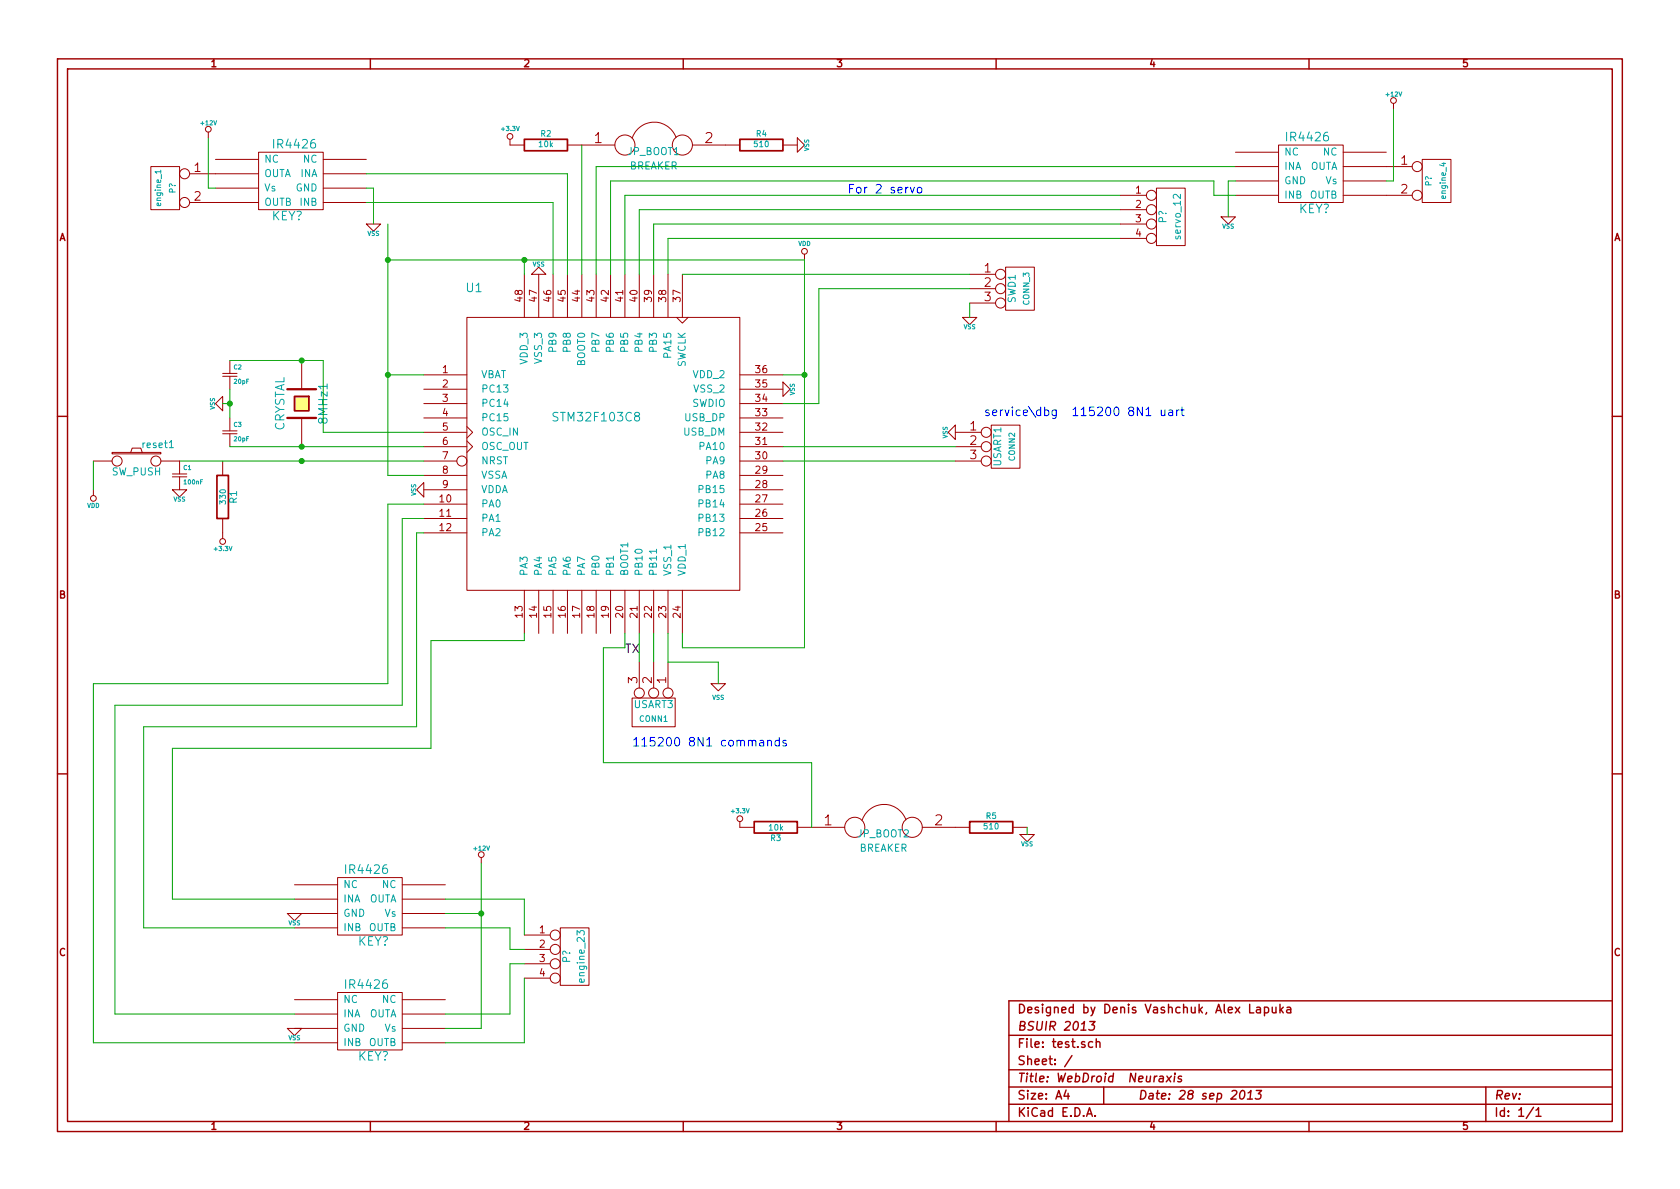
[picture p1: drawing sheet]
EESchema Schematic File Version 2
LIBS:power
LIBS:device
LIBS:transistors
LIBS:conn
LIBS:linear
LIBS:regul
LIBS:74xx
LIBS:cmos4000
LIBS:adc-dac
LIBS:memory
LIBS:xilinx
LIBS:special
LIBS:microcontrollers
LIBS:dsp
LIBS:microchip
LIBS:analog_switches
LIBS:motorola
LIBS:texas
LIBS:intel
LIBS:audio
LIBS:interface
LIBS:digital-audio
LIBS:philips
LIBS:display
LIBS:cypress
LIBS:siliconi
LIBS:opto
LIBS:atmel
LIBS:contrib
LIBS:valves
LIBS:stm32
LIBS:graphic
LIBS:ttl_ieee
LIBS:hc11
LIBS:gennum
LIBS:cmos_ieee
LIBS:brooktre
LIBS:relays
LIBS:references
LIBS:rfcom
LIBS:transf
LIBS:supertex
LIBS:video
LIBS:stm8
LIBS:sensors
LIBS:powerint
LIBS:nxp_armmcu
LIBS:msp430
LIBS:microchip_pic16mcu
LIBS:microchip_pic12mcu
LIBS:microchip_pic10mcu
LIBS:logo
LIBS:ftdi
LIBS:ac-dc
LIBS:pspice
LIBS:microchip1
LIBS:elec-unifil
LIBS:74xgxx
LIBS:dc-dc
LIBS:test-cache
EELAYER 27 0
EELAYER END
$Descr A4 11693 8268
encoding utf-8
Sheet 1 1
Title "WebDroid  Neuraxis"
Date "28 sep 2013"
Rev ""
Comp "BSUIR 2013"
Comment1 "Designed by Denis Vashchuk, Alex Lapuka"
Comment2 ""
Comment3 ""
Comment4 ""
$EndDescr
$Comp
L STM32F103C8 U1
U 1 1
P 4200 3150
F 0 "U1" H 3300 4300 60  0000 C CNN
F 1 "STM32F103C8" H 4150 3400 60  0000 C CNN
F 2 "" H 4200 3150 60  0000 C CNN
F 3 "" H 4200 3150 60  0000 C CNN
	1    4200 3150
	1    0    0    -1  
$EndComp
$Comp
L VDD #PWR01
U 1 1
P 5600 1800
F 0 "#PWR01" H 5600 1900 30  0001 C CNN
F 1 "VDD" H 5600 1910 30  0000 C CNN
F 2 "" H 5600 1800 60  0000 C CNN
F 3 "" H 5600 1800 60  0000 C CNN
	1    5600 1800
	1    0    0    -1  
$EndComp
$Comp
L VSS #PWR02
U 1 1
P 5000 4750
F 0 "#PWR02" H 5000 4750 30  0001 C CNN
F 1 "VSS" H 5000 4650 30  0000 C CNN
F 2 "" H 5000 4750 60  0000 C CNN
F 3 "" H 5000 4750 60  0000 C CNN
	1    5000 4750
	1    0    0    -1  
$EndComp
$Comp
L VSS #PWR03
U 1 1
P 5450 2700
F 0 "#PWR03" H 5450 2700 30  0001 C CNN
F 1 "VSS" H 5450 2630 30  0000 C CNN
F 2 "" H 5450 2700 60  0000 C CNN
F 3 "" H 5450 2700 60  0000 C CNN
	1    5450 2700
	0    -1   1    0   
$EndComp
$Comp
L VSS #PWR04
U 1 1
P 3750 1900
F 0 "#PWR04" H 3750 1900 30  0001 C CNN
F 1 "VSS" H 3750 1830 30  0000 C CNN
F 2 "" H 3750 1900 60  0000 C CNN
F 3 "" H 3750 1900 60  0000 C CNN
	1    3750 1900
	1    0    0    1   
$EndComp
$Comp
L VSS #PWR05
U 1 1
P 2950 3400
F 0 "#PWR05" H 2950 3400 30  0001 C CNN
F 1 "VSS" H 2950 3330 30  0000 C CNN
F 2 "" H 2950 3400 60  0000 C CNN
F 3 "" H 2950 3400 60  0000 C CNN
	1    2950 3400
	0    1    -1   0   
$EndComp
$Comp
L CRYSTAL 8MHz1
U 1 1
P 2100 2800
F 0 "8MHz1" H 2100 2950 60  0000 C CNN
F 1 "CRYSTAL" H 2100 2650 60  0000 C CNN
F 2 "~" H 2100 2800 60  0000 C CNN
F 3 "~" H 2100 2800 60  0000 C CNN
	1    2100 2800
	0    1    1    0   
$EndComp
$Comp
L CSMALL C3
U 1 1
P 1600 3000
F 0 "C3" H 1625 3050 30  0000 L CNN
F 1 "20pF" H 1625 2950 30  0000 L CNN
F 2 "~" H 1600 3000 60  0000 C CNN
F 3 "~" H 1600 3000 60  0000 C CNN
	1    1600 3000
	1    0    0    -1  
$EndComp
$Comp
L CSMALL C2
U 1 1
P 1600 2600
F 0 "C2" H 1625 2650 30  0000 L CNN
F 1 "20pF" H 1625 2550 30  0000 L CNN
F 2 "~" H 1600 2600 60  0000 C CNN
F 3 "~" H 1600 2600 60  0000 C CNN
	1    1600 2600
	1    0    0    -1  
$EndComp
$Comp
L VSS #PWR06
U 1 1
P 1550 2800
F 0 "#PWR06" H 1550 2800 30  0001 C CNN
F 1 "VSS" H 1550 2730 30  0000 C CNN
F 2 "" H 1550 2800 60  0000 C CNN
F 3 "" H 1550 2800 60  0000 C CNN
	1    1550 2800
	0    1    -1   0   
$EndComp
$Comp
L CSMALL C1
U 1 1
P 1250 3300
F 0 "C1" H 1275 3350 30  0000 L CNN
F 1 "100nF" H 1275 3250 30  0000 L CNN
F 2 "~" H 1250 3300 60  0000 C CNN
F 3 "~" H 1250 3300 60  0000 C CNN
	1    1250 3300
	1    0    0    -1  
$EndComp
$Comp
L VSS #PWR07
U 1 1
P 1250 3400
F 0 "#PWR07" H 1250 3400 30  0001 C CNN
F 1 "VSS" H 1250 3330 30  0000 C CNN
F 2 "" H 1250 3400 60  0000 C CNN
F 3 "" H 1250 3400 60  0000 C CNN
	1    1250 3400
	1    0    0    -1  
$EndComp
$Comp
L SW_PUSH reset1
U 1 1
P 950 3200
F 0 "reset1" H 1100 3310 50  0000 C CNN
F 1 "SW_PUSH" H 950 3120 50  0000 C CNN
F 2 "~" H 950 3200 60  0000 C CNN
F 3 "~" H 950 3200 60  0000 C CNN
	1    950  3200
	1    0    0    -1  
$EndComp
$Comp
L R R4
U 1 1
P 5300 1000
F 0 "R4" V 5380 1000 40  0000 C CNN
F 1 "510" V 5307 1001 40  0000 C CNN
F 2 "~" V 5230 1000 30  0000 C CNN
F 3 "~" H 5300 1000 30  0000 C CNN
	1    5300 1000
	0    -1   -1   0   
$EndComp
$Comp
L VSS #PWR08
U 1 1
P 5550 1000
F 0 "#PWR08" H 5550 1000 30  0001 C CNN
F 1 "VSS" H 5550 930 30  0000 C CNN
F 2 "" H 5550 1000 60  0000 C CNN
F 3 "" H 5550 1000 60  0000 C CNN
	1    5550 1000
	0    -1   1    0   
$EndComp
$Comp
L VDD #PWR09
U 1 1
P 650 3400
F 0 "#PWR09" H 650 3500 30  0001 C CNN
F 1 "VDD" H 650 3510 30  0000 C CNN
F 2 "" H 650 3400 60  0000 C CNN
F 3 "" H 650 3400 60  0000 C CNN
	1    650  3400
	1    0    0    1   
$EndComp
$Comp
L R R1
U 1 1
P 1550 3450
F 0 "R1" V 1630 3450 49  0000 C CNN
F 1 "330" V 1557 3451 40  0000 C CNN
F 2 "~" V 1480 3450 30  0000 C CNN
F 3 "~" H 1550 3450 30  0000 C CNN
	1    1550 3450
	1    0    0    -1  
$EndComp
$Comp
L +3.3V #PWR010
U 1 1
P 1550 3700
F 0 "#PWR010" H 1550 3660 30  0001 C CNN
F 1 "+3.3V" H 1550 3810 30  0000 C CNN
F 2 "" H 1550 3700 60  0000 C CNN
F 3 "" H 1550 3700 60  0000 C CNN
	1    1550 3700
	1    0    0    1   
$EndComp
$Comp
L R R2
U 1 1
P 3800 1000
F 0 "R2" V 3880 1000 40  0000 C CNN
F 1 "10k" V 3807 1001 40  0000 C CNN
F 2 "~" V 3730 1000 30  0000 C CNN
F 3 "~" H 3800 1000 30  0000 C CNN
	1    3800 1000
	0    -1   -1   0   
$EndComp
$Comp
L +3.3V #PWR011
U 1 1
P 3550 1000
F 0 "#PWR011" H 3550 960 30  0001 C CNN
F 1 "+3.3V" H 3550 1110 30  0000 C CNN
F 2 "" H 3550 1000 60  0000 C CNN
F 3 "" H 3550 1000 60  0000 C CNN
	1    3550 1000
	1    0    0    -1  
$EndComp
$Comp
L BREAKER JP_BOOT1
U 1 1
P 4550 1000
F 0 "JP_BOOT1" H 4550 950 50  0000 C CNN
F 1 "BREAKER" H 4550 850 50  0000 C CNN
F 2 "~" H 4550 1000 60  0000 C CNN
F 3 "~" H 4550 1000 60  0000 C CNN
	1    4550 1000
	1    0    0    -1  
$EndComp
Text Notes 6850 2900 0    60   ~ 0
service\dbg  115200 8N1 uart
$Comp
L BREAKER JP_BOOT2
U 1 1
P 6150 5750
F 0 "JP_BOOT2" H 6150 5700 50  0000 C CNN
F 1 "BREAKER" H 6150 5600 50  0000 C CNN
F 2 "~" H 6150 5750 60  0000 C CNN
F 3 "~" H 6150 5750 60  0000 C CNN
	1    6150 5750
	1    0    0    -1  
$EndComp
$Comp
L +3.3V #PWR012
U 1 1
P 5150 5750
F 0 "#PWR012" H 5150 5710 30  0001 C CNN
F 1 "+3.3V" H 5150 5860 30  0000 C CNN
F 2 "" H 5150 5750 60  0000 C CNN
F 3 "" H 5150 5750 60  0000 C CNN
	1    5150 5750
	1    0    0    -1  
$EndComp
$Comp
L R R3
U 1 1
P 5400 5750
F 0 "R3" V 5480 5750 40  0000 C CNN
F 1 "10k" V 5407 5751 40  0000 C CNN
F 2 "~" V 5330 5750 30  0000 C CNN
F 3 "~" H 5400 5750 30  0000 C CNN
	1    5400 5750
	0    1    1    0   
$EndComp
$Comp
L R R5
U 1 1
P 6900 5750
F 0 "R5" V 6980 5750 40  0000 C CNN
F 1 "510" V 6907 5751 40  0000 C CNN
F 2 "~" V 6830 5750 30  0000 C CNN
F 3 "~" H 6900 5750 30  0000 C CNN
	1    6900 5750
	0    -1   -1   0   
$EndComp
$Comp
L VSS #PWR013
U 1 1
P 7150 5800
F 0 "#PWR013" H 7150 5800 30  0001 C CNN
F 1 "VSS" H 7150 5730 30  0000 C CNN
F 2 "" H 7150 5800 60  0000 C CNN
F 3 "" H 7150 5800 60  0000 C CNN
	1    7150 5800
	1    0    0    -1  
$EndComp
$Comp
L CONN_3 USART3
U 1 1
P 4550 4950
F 0 "USART3" V 4500 4950 50  0000 C CNN
F 1 "CONN1" V 4600 4950 40  0000 C CNN
F 2 "~" H 4550 4950 60  0000 C CNN
F 3 "~" H 4550 4950 60  0000 C CNN
	1    4550 4950
	0    1    1    0   
$EndComp
$Comp
L CONN_3 USART1
U 1 1
P 7000 3100
F 0 "USART1" V 6950 3100 50  0000 C CNN
F 1 "CONN2" V 7050 3100 40  0000 C CNN
F 2 "~" H 7000 3100 60  0000 C CNN
F 3 "~" H 7000 3100 60  0000 C CNN
	1    7000 3100
	1    0    0    -1  
$EndComp
$Comp
L VSS #PWR014
U 1 1
P 6650 3000
F 0 "#PWR014" H 6650 3000 30  0001 C CNN
F 1 "VSS" H 6650 2930 30  0000 C CNN
F 2 "" H 6650 3000 60  0000 C CNN
F 3 "" H 6650 3000 60  0000 C CNN
	1    6650 3000
	0    1    1    0   
$EndComp
Text Label 4350 4550 0    60   ~ 0
TX
$Comp
L CONN_3 SWD1
U 1 1
P 7100 2000
F 0 "SWD1" V 7050 2000 50  0000 C CNN
F 1 "CONN_3" V 7150 2000 40  0000 C CNN
F 2 "~" H 7100 2000 60  0000 C CNN
F 3 "~" H 7100 2000 60  0000 C CNN
	1    7100 2000
	1    0    0    -1  
$EndComp
$Comp
L VSS #PWR016
U 1 1
P 6750 2200
F 0 "#PWR016" H 6750 2200 30  0001 C CNN
F 1 "VSS" H 6750 2130 30  0000 C CNN
F 2 "" H 6750 2200 60  0000 C CNN
F 3 "" H 6750 2200 60  0000 C CNN
	1    6750 2200
	1    0    0    -1  
$EndComp
$Comp
L +12V #PWR?
U 1 1
P 9700 750
F 0 "#PWR?" H 9700 700 20  0001 C CNN
F 1 "+12V" H 9700 850 30  0000 C CNN
F 2 "" H 9700 750 60  0000 C CNN
F 3 "" H 9700 750 60  0000 C CNN
	1    9700 750 
	1    0    0    -1  
$EndComp
Connection ~ 5600 2600
Wire Wire Line
	5600 4500 4750 4500
Wire Wire Line
	4750 4500 4750 4400
Wire Wire Line
	5600 2600 5450 2600
Wire Wire Line
	5600 1800 2700 1800
Wire Wire Line
	2700 1550 2700 3300
Wire Wire Line
	2700 2600 2950 2600
Wire Wire Line
	2700 3300 2950 3300
Connection ~ 2700 2600
Wire Wire Line
	5450 3200 6650 3200
Wire Wire Line
	5450 3100 6650 3100
Wire Wire Line
	4050 1900 4050 1000
Wire Wire Line
	1250 3200 2950 3200
Wire Wire Line
	1600 3100 2950 3100
Wire Wire Line
	2950 3000 2250 3000
Wire Wire Line
	2250 3000 2250 2500
Wire Wire Line
	2250 2500 1600 2500
Connection ~ 2100 3100
Connection ~ 2100 2500
Wire Wire Line
	1600 2700 1600 2900
Wire Wire Line
	1600 2800 1550 2800
Connection ~ 1600 2800
Connection ~ 2100 3200
Wire Wire Line
	650  3200 650  3400
Wire Wire Line
	4150 1900 4150 1150
Wire Wire Line
	4150 1150 8600 1150
Wire Wire Line
	4250 1900 4250 1250
Wire Wire Line
	4250 1250 8450 1250
Wire Wire Line
	4350 1350 7800 1350
Wire Wire Line
	4450 1900 4450 1450
Wire Wire Line
	4450 1450 7800 1450
Wire Wire Line
	4350 1900 4350 1350
Wire Wire Line
	5600 1800 5600 4500
Wire Wire Line
	4550 1900 4550 1550
Wire Wire Line
	4550 1550 7800 1550
Wire Wire Line
	4650 1900 4650 1650
Wire Wire Line
	4650 1650 7800 1650
Connection ~ 2700 1800
Wire Wire Line
	7150 5750 7150 5800
Wire Wire Line
	4750 1900 6750 1900
Wire Wire Line
	5450 2800 5700 2800
Wire Wire Line
	5700 2800 5700 2000
Wire Wire Line
	5700 2000 6750 2000
Wire Wire Line
	6750 2100 6750 2200
Wire Wire Line
	4450 4400 4450 4600
Wire Wire Line
	4550 4600 4550 4400
Wire Wire Line
	2950 3500 2700 3500
Wire Wire Line
	2700 3500 2700 4750
Wire Wire Line
	2950 3600 2800 3600
Wire Wire Line
	2800 3600 2800 4900
Wire Wire Line
	4200 5300 5650 5300
Wire Wire Line
	4200 5300 4200 4500
Wire Wire Line
	4200 4500 4350 4500
Wire Wire Line
	4350 4500 4350 4400
Wire Wire Line
	2950 3700 2900 3700
Wire Wire Line
	2900 3700 2900 5050
Wire Wire Line
	3650 4400 3650 4450
Wire Wire Line
	3650 4450 3000 4450
Wire Wire Line
	3000 4450 3000 5200
$Comp
L IR4426 KEY?
U 1 1
P 2550 6350
F 0 "KEY?" H 2600 6150 60  0000 C CNN
F 1 "IR4426" H 2550 6650 60  0000 C CNN
F 2 "" H 2600 6400 60  0000 C CNN
F 3 "" H 2600 6400 60  0000 C CNN
	1    2550 6350
	1    0    0    -1  
$EndComp
$Comp
L IR4426 KEY?
U 1 1
P 2550 7150
F 0 "KEY?" H 2600 6950 60  0000 C CNN
F 1 "IR4426" H 2550 7450 60  0000 C CNN
F 2 "" H 2600 7200 60  0000 C CNN
F 3 "" H 2600 7200 60  0000 C CNN
	1    2550 7150
	1    0    0    -1  
$EndComp
$Comp
L CONN_4 P?
U 1 1
P 4000 6650
F 0 "P?" V 3950 6650 50  0000 C CNN
F 1 "engine_23" V 4050 6650 50  0000 C CNN
F 2 "~" H 4000 6650 60  0000 C CNN
F 3 "~" H 4000 6650 60  0000 C CNN
	1    4000 6650
	1    0    0    -1  
$EndComp
$Comp
L VSS #PWR?
U 1 1
P 2050 6350
F 0 "#PWR?" H 2050 6350 30  0001 C CNN
F 1 "VSS" H 2050 6280 30  0000 C CNN
F 2 "" H 2050 6350 60  0000 C CNN
F 3 "" H 2050 6350 60  0000 C CNN
	1    2050 6350
	1    0    0    -1  
$EndComp
$Comp
L VSS #PWR?
U 1 1
P 2050 7150
F 0 "#PWR?" H 2050 7150 30  0001 C CNN
F 1 "VSS" H 2050 7080 30  0000 C CNN
F 2 "" H 2050 7150 60  0000 C CNN
F 3 "" H 2050 7150 60  0000 C CNN
	1    2050 7150
	1    0    0    -1  
$EndComp
Wire Wire Line
	3350 7150 3100 7150
Wire Wire Line
	3100 6350 3350 6350
Connection ~ 3350 6350
Wire Wire Line
	3100 6250 3650 6250
Wire Wire Line
	3650 6250 3650 6500
Wire Wire Line
	3100 6450 3550 6450
Wire Wire Line
	3550 6450 3550 6600
Wire Wire Line
	3550 6600 3650 6600
Wire Wire Line
	3100 7050 3550 7050
Wire Wire Line
	3550 7050 3550 6700
Wire Wire Line
	3550 6700 3650 6700
Wire Wire Line
	3100 7250 3650 7250
Wire Wire Line
	3650 7250 3650 6800
$Comp
L +12V #PWR?
U 1 1
P 3350 6000
F 0 "#PWR?" H 3350 5950 20  0001 C CNN
F 1 "+12V" H 3350 6100 30  0000 C CNN
F 2 "" H 3350 6000 60  0000 C CNN
F 3 "" H 3350 6000 60  0000 C CNN
	1    3350 6000
	1    0    0    -1  
$EndComp
Wire Wire Line
	3350 6000 3350 7150
Wire Wire Line
	2700 4750 650  4750
Wire Wire Line
	650  4750 650  7250
Wire Wire Line
	650  7250 2050 7250
Wire Wire Line
	2800 4900 800  4900
Wire Wire Line
	800  4900 800  7050
Wire Wire Line
	800  7050 2050 7050
Wire Wire Line
	2900 5050 1000 5050
Wire Wire Line
	1000 5050 1000 6450
Wire Wire Line
	1000 6450 2050 6450
Wire Wire Line
	3000 5200 1200 5200
Wire Wire Line
	1200 5200 1200 6250
Wire Wire Line
	1200 6250 2050 6250
Wire Wire Line
	5650 5300 5650 5750
Wire Wire Line
	4650 4400 4650 4600
Wire Wire Line
	4650 4600 5000 4600
Wire Wire Line
	5000 4600 5000 4750
Wire Wire Line
	3650 1900 3650 1800
Connection ~ 3650 1800
Wire Wire Line
	3950 1900 3950 1200
$Comp
L CONN_4 P?
U 1 1
P 8150 1500
F 0 "P?" V 8100 1500 50  0000 C CNN
F 1 "servo_12" V 8200 1500 50  0000 C CNN
F 2 "~" H 8150 1500 60  0000 C CNN
F 3 "~" H 8150 1500 60  0000 C CNN
	1    8150 1500
	1    0    0    -1  
$EndComp
$Comp
L IR4426 KEY?
U 1 1
P 9100 1250
F 0 "KEY?" H 9150 1050 60  0000 C CNN
F 1 "IR4426" H 9100 1550 60  0000 C CNN
F 2 "" H 9150 1300 60  0000 C CNN
F 3 "" H 9150 1300 60  0000 C CNN
	1    9100 1250
	1    0    0    -1  
$EndComp
Wire Wire Line
	8450 1250 8450 1350
Wire Wire Line
	8450 1350 8600 1350
$Comp
L IR4426 KEY?
U 1 1
P 2050 1300
F 0 "KEY?" H 2100 1100 60  0000 C CNN
F 1 "IR4426" H 2050 1600 60  0000 C CNN
F 2 "" H 2100 1350 60  0000 C CNN
F 3 "" H 2100 1350 60  0000 C CNN
	1    2050 1300
	-1   0    0    -1  
$EndComp
Wire Wire Line
	3950 1200 2550 1200
Wire Wire Line
	2550 1400 3850 1400
Wire Wire Line
	3850 1400 3850 1900
$Comp
L CONN_2 P?
U 1 1
P 1150 1300
F 0 "P?" V 1100 1300 40  0000 C CNN
F 1 "engine_1" V 1200 1300 40  0000 C CNN
F 2 "~" H 1150 1300 60  0000 C CNN
F 3 "~" H 1150 1300 60  0000 C CNN
	1    1150 1300
	-1   0    0    -1  
$EndComp
$Comp
L CONN_2 P?
U 1 1
P 10000 1250
F 0 "P?" V 9950 1250 40  0000 C CNN
F 1 "engine_4" V 10050 1250 40  0000 C CNN
F 2 "~" H 10000 1250 60  0000 C CNN
F 3 "~" H 10000 1250 60  0000 C CNN
	1    10000 1250
	1    0    0    -1  
$EndComp
$Comp
L +12V #PWR?
U 1 1
P 1450 950
F 0 "#PWR?" H 1450 900 20  0001 C CNN
F 1 "+12V" H 1450 1050 30  0000 C CNN
F 2 "" H 1450 950 60  0000 C CNN
F 3 "" H 1450 950 60  0000 C CNN
	1    1450 950 
	1    0    0    -1  
$EndComp
Wire Wire Line
	1450 950  1450 1300
Wire Wire Line
	1450 1300 1500 1300
Wire Wire Line
	9650 1250 9700 1250
Wire Wire Line
	9700 1250 9700 750 
$Comp
L VSS #PWR?
U 1 1
P 8550 1500
F 0 "#PWR?" H 8550 1500 30  0001 C CNN
F 1 "VSS" H 8550 1430 30  0000 C CNN
F 2 "" H 8550 1500 60  0000 C CNN
F 3 "" H 8550 1500 60  0000 C CNN
	1    8550 1500
	1    0    0    -1  
$EndComp
Wire Wire Line
	8600 1250 8550 1250
Wire Wire Line
	8550 1250 8550 1500
$Comp
L VSS #PWR?
U 1 1
P 2600 1550
F 0 "#PWR?" H 2600 1550 30  0001 C CNN
F 1 "VSS" H 2600 1480 30  0000 C CNN
F 2 "" H 2600 1550 60  0000 C CNN
F 3 "" H 2600 1550 60  0000 C CNN
	1    2600 1550
	1    0    0    -1  
$EndComp
Wire Wire Line
	2550 1300 2600 1300
Wire Wire Line
	2600 1300 2600 1550
Text Notes 4400 5200 0    60   ~ 0
115200 8N1 commands\n
Text Notes 5900 1350 0    60   ~ 0
For 2 servo
$EndSCHEMATC
